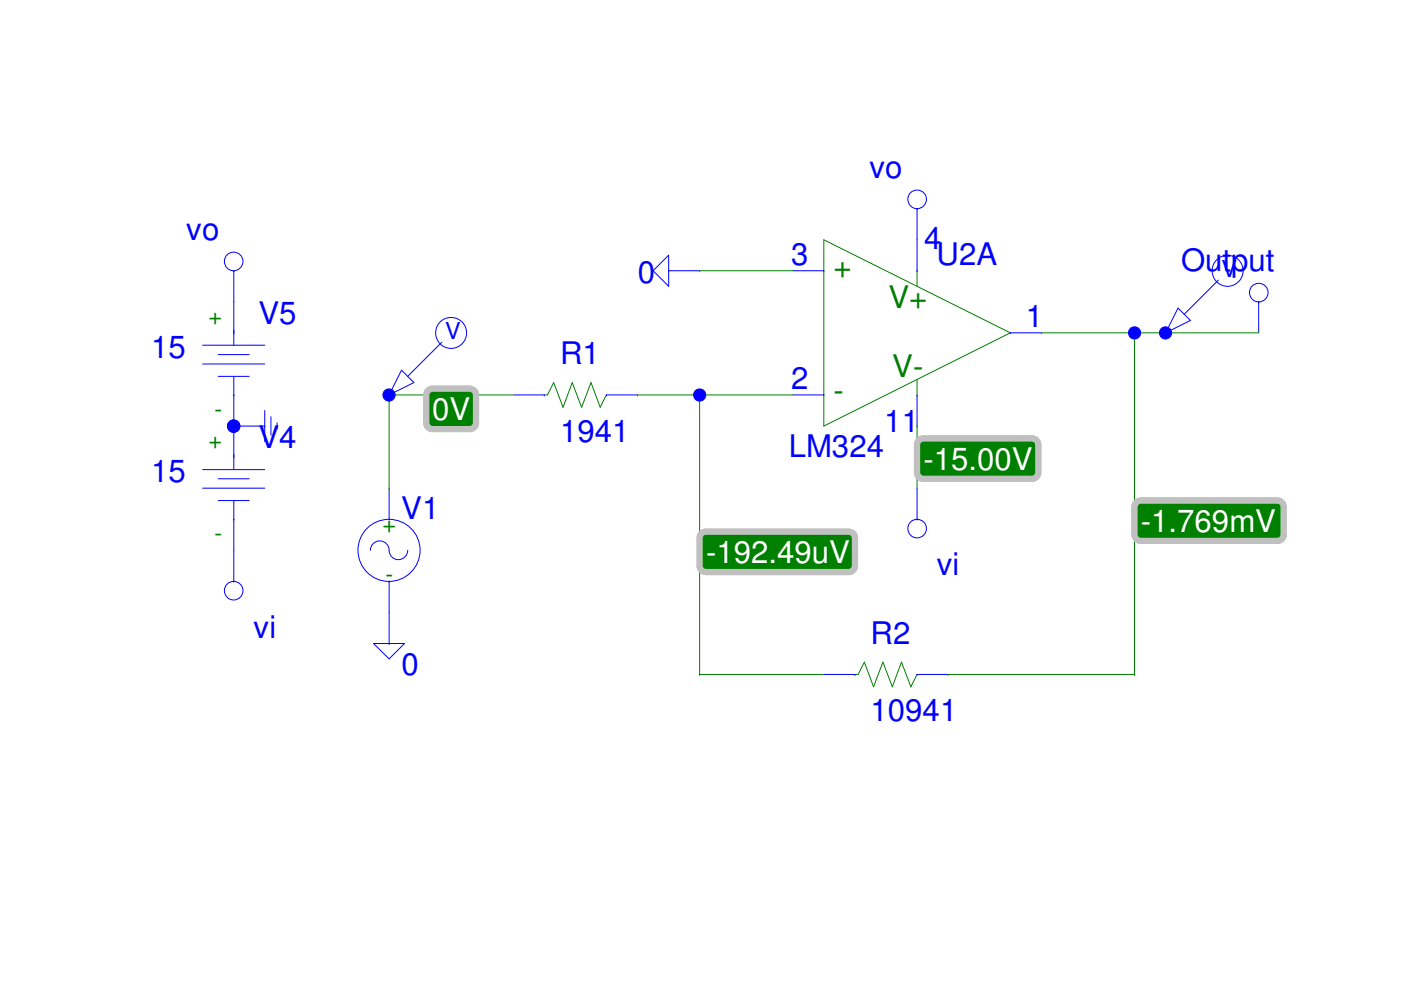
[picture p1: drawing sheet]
<svg xmlns="http://www.w3.org/2000/svg" width="297mm" height="210mm" viewBox="0 0 297 210" stroke-linecap="round" stroke-linejoin="round" font-family="sans-serif">
<g fill="none" stroke="#00f" stroke-width=".21">
<path d="M141.8 57.4h.1M141.8 57.4h6.5M141.8 54.1v6.6l-3.3-3.3zM168.1 57.4h6.6M174.7 57.4h.1M194.4 57.4h.1M194.4 50.8v6.6M43 77.2h13.1M43 73.2h13.1M46.3 75.2h6.5M46.3 79.8h6.5M49.6 70.6h.1"/>
<path d="M49.6 64v9.2M49.6 79.8v19.8M214.2 70.6h.1M214.2 70.6h6.6M43 99.6h13.1M49.6 83.7h.1M49.6 96.9h.1M108.8 83.7h6.6M115.4 83.7h.1M128.6 83.7h.1M128.6 83.7h6.6M168.1 83.7h6.6"/>
<path d="M174.7 83.7h.1M194.4 83.7h.1M194.4 83.7v6.6M43 103.5h13.1M46.3 101.5h6.5M46.3 106.1h6.5M49.6 110.1h.1M49.6 106.1v10.6M78.5 116.7a1.99 1.99 0 0 1 2-2 1.99 1.99 0 0 1 2 2 1.97 1.97 0 0 0 2 2 1.97 1.97 0 0 0 1.9-2M82.5 110.1h.1M82.5 103.5v6.6M79.2 136.4h6.6l-3.3 3.3z"/>
<path d="M82.5 123.2h.1M82.5 136.4h.1M82.5 123.2v13.2M174.7 143h6.6M181.3 143h.1M194.4 143h.1M194.4 143h6.6"/>
<circle cx="266.9" cy="62" r="1.98"/>
<circle cx="82.5" cy="116.7" r="6.6"/>
</g>
<path d="M174.7 50.8l39.5 19.8-39.5 19.7zM194.4 57.4v3.3M115.4 83.7h.7l1.3-2.6 2 5.3 1.9-5.3 2 5.3 2-5.3 2 5.3 1.3-2.7M194.4 80.5v3.2M181.3 143h.6l1.4-2.6 1.9 5.2 2-5.2 2 5.2 1.9-5.2 2 5.2 1.3-2.6" fill="none" stroke="#008000" stroke-width=".21"/>
<g fill="none" stroke="#00f" stroke-width=".21">
<path d="M266.9 64h.1M266.9 64v6.6"/>
<circle cx="194.4" cy="42.3" r="1.98"/>
</g>
<g fill="none" stroke="#00f" stroke-width=".21">
<path d="M194.4 44.2h.1M194.4 44.2v6.6"/>
<circle cx="194.4" cy="112.1" r="1.98"/>
</g>
<g fill="none" stroke="#00f" stroke-width=".21">
<path d="M49.6 90.3h6.5M56.1 90.3h.1M56.1 87v6.6M57.4 88.3v4M58.8 89.7v1.3M194.4 110.1h.1M194.4 103.5v6.6"/>
<circle cx="49.5" cy="55.4" r="1.98"/>
</g>
<g fill="none" stroke="#00f" stroke-width=".21">
<path d="M49.6 57.4h.1M49.6 57.4v6.6"/>
<circle cx="49.5" cy="125.2" r="1.98"/>
</g>
<g fill="none" stroke="#00f" stroke-width=".21">
<path d="M258.3 59.4l-7.2 7.2M85.1 78.5l2.7 2.6-5.3 2.6zM93.7 72.6l-7.3 7.2M249.8 65.3l2.6 2.6-5.3 2.7zM49.6 116.7v6.5M49.6 123.2h.1"/>
<circle cx="260.3" cy="57.4" r="3.3"/>
<circle cx="95.6" cy="70.6" r="3.3"/>
</g>
<path d="M82.5 83.7h.1M82.5 83.7h26.3" fill="none" stroke="#008000" stroke-width=".21"/>
<path d="M90.9 82.7l.8-.3h7.9a1.32 1.32 0 0 1 1.3 1.3v6a1.32 1.32 0 0 1-1.3 1.3h-7.9a1.32 1.32 0 0 1-1.3-1.3v-6v-.4z" fill-rule="evenodd" fill="#008000"/>
<path d="M90.6 83l.7-.5 .4-.1h7.9a1.32 1.32 0 0 1 1.3 1.3v6a1.32 1.32 0 0 1-1.3 1.3h-7.9a1.32 1.32 0 0 1-1.3-1.3v-6z" fill="none" stroke="#c0c0c0" stroke-width="1.3"/>
<path d="M148.3 57.4h.1M148.3 57.4h19.8M82.5 83.7v19.8M135.2 83.7h.1M135.2 83.7h32.9M148.3 83.7h.1M148.3 83.7v59.3M82.5 103.5h.1M148.3 143h.1M148.3 143h26.4" fill="none" stroke="#008000" stroke-width=".21"/>
<path d="M148.9 113l.7-.3h30.4a1.32 1.32 0 0 1 1.3 1.3v6a1.32 1.32 0 0 1-1.3 1.3h-30.4a1.32 1.32 0 0 1-1.3-1.3v-6l.1-.4z" fill-rule="evenodd" fill="#008000"/>
<path d="M148.6 113.3l.6-.5 .4-.1h30.4a1.32 1.32 0 0 1 1.3 1.3v6a1.32 1.32 0 0 1-1.3 1.3h-30.4a1.32 1.32 0 0 1-1.3-1.3v-6z" fill="none" stroke="#c0c0c0" stroke-width="1.3"/>
<path d="M240.5 70.6v72.4M240.5 143h.1" fill="none" stroke="#008000" stroke-width=".21"/>
<path d="M241.1 106.4l.7-.3h29a1.32 1.32 0 0 1 1.4 1.3v6a1.32 1.32 0 0 1-1.4 1.3h-29a1.32 1.32 0 0 1-1.3-1.3v-6l.1-.4z" fill-rule="evenodd" fill="#008000"/>
<path d="M240.8 106.7l.6-.5 .4-.1h29a1.32 1.32 0 0 1 1.4 1.3v6a1.32 1.32 0 0 1-1.4 1.3h-29a1.32 1.32 0 0 1-1.3-1.3v-6z" fill="none" stroke="#c0c0c0" stroke-width="1.3"/>
<path d="M220.8 70.6h.1M220.8 70.6h46.1M240.5 70.6h.1M247.1 70.6h.1M194.4 90.3h.1M194.4 90.3v13.2M201 143h.1M201 143h39.5" fill="none" stroke="#008000" stroke-width=".21"/>
<path d="M194.7 93.5l.6-.5h.4h23.1a1.32 1.32 0 0 1 1.3 1.3v5.9a1.32 1.32 0 0 1-1.3 1.3h-23.1a1.32 1.32 0 0 1-1.3-1.3v-5.9z" fill-rule="evenodd" fill="#008000"/>
<path d="M194.7 93.5l.6-.5h.4h23.1a1.32 1.32 0 0 1 1.3 1.3v5.9a1.32 1.32 0 0 1-1.3 1.3h-23.1a1.32 1.32 0 0 1-1.3-1.3v-5.9z" fill="none" stroke="#c0c0c0" stroke-width="1.3"/>
<circle cx="82.5" cy="83.8" r="1.3" fill="#00f"/>
<circle cx="82.5" cy="83.8" r="1.3" fill="none" stroke="#00f" stroke-width=".21"/>
<circle cx="148.3" cy="83.8" r="1.3" fill="#00f"/>
<circle cx="148.3" cy="83.8" r="1.3" fill="none" stroke="#00f" stroke-width=".21"/>
<circle cx="240.6" cy="70.6" r="1.3" fill="#00f"/>
<circle cx="240.6" cy="70.6" r="1.3" fill="none" stroke="#00f" stroke-width=".21"/>
<circle cx="247.1" cy="70.6" r="1.3" fill="#00f"/>
<circle cx="247.1" cy="70.6" r="1.3" fill="none" stroke="#00f" stroke-width=".21"/>
<circle cx="49.5" cy="90.4" r="1.3" fill="#00f"/>
<circle cx="49.5" cy="90.4" r="1.3" fill="none" stroke="#00f" stroke-width=".21"/>
<circle cx="49.5" cy="90.4" r="1.3" fill="#00f"/>
<circle cx="49.5" cy="90.4" r="1.3" fill="none" stroke="#00f" stroke-width=".21"/>
<circle cx="49.5" cy="90.4" r="1.3" fill="#00f"/>
<circle cx="49.5" cy="90.4" r="1.3" fill="none" stroke="#00f" stroke-width=".21"/>
<path d="M90.9 82.7l.8-.3h7.9a1.32 1.32 0 0 1 1.3 1.3v6a1.32 1.32 0 0 1-1.3 1.3h-7.9a1.32 1.32 0 0 1-1.3-1.3v-6v-.4z" fill-rule="evenodd" fill="#008000"/>
<path d="M90.6 83l.7-.5 .4-.1h7.9a1.32 1.32 0 0 1 1.3 1.3v6a1.32 1.32 0 0 1-1.3 1.3h-7.9a1.32 1.32 0 0 1-1.3-1.3v-6z" fill="none" stroke="#c0c0c0" stroke-width="1.3"/>
<path d="M148.9 113l.7-.3h30.4a1.32 1.32 0 0 1 1.3 1.3v6a1.32 1.32 0 0 1-1.3 1.3h-30.4a1.32 1.32 0 0 1-1.3-1.3v-6l.1-.4z" fill-rule="evenodd" fill="#008000"/>
<path d="M148.6 113.3l.6-.5 .4-.1h30.4a1.32 1.32 0 0 1 1.3 1.3v6a1.32 1.32 0 0 1-1.3 1.3h-30.4a1.32 1.32 0 0 1-1.3-1.3v-6z" fill="none" stroke="#c0c0c0" stroke-width="1.3"/>
<path d="M241.1 106.4l.7-.3h29a1.32 1.32 0 0 1 1.4 1.3v6a1.32 1.32 0 0 1-1.4 1.3h-29a1.32 1.32 0 0 1-1.3-1.3v-6l.1-.4z" fill-rule="evenodd" fill="#008000"/>
<path d="M240.8 106.7l.6-.5 .4-.1h29a1.32 1.32 0 0 1 1.4 1.3v6a1.32 1.32 0 0 1-1.4 1.3h-29a1.32 1.32 0 0 1-1.3-1.3v-6z" fill="none" stroke="#c0c0c0" stroke-width="1.3"/>
<path d="M194.7 93.5l.6-.5h.4h23.1a1.32 1.32 0 0 1 1.3 1.3v5.9a1.32 1.32 0 0 1-1.3 1.3h-23.1a1.32 1.32 0 0 1-1.3-1.3v-5.9z" fill-rule="evenodd" fill="#008000"/>
<path d="M194.7 93.5l.6-.5h.4h23.1a1.32 1.32 0 0 1 1.3 1.3v5.9a1.32 1.32 0 0 1-1.3 1.3h-23.1a1.32 1.32 0 0 1-1.3-1.3v-5.9z" fill="none" stroke="#c0c0c0" stroke-width="1.3"/>
<g font-size="6.6" fill="#00f">
<text x="184.4" y="37.7">vo</text>
<text x="39.5" y="50.8">vo</text>
<text x="195.9" y="52.8">4</text>
<text x="167.7" y="56.1">3</text>
<text x="198.6" y="56.1">U2A</text>
<text x="250.4" y="57.4">Output</text>
<text x="135.2" y="60.1">0</text>
<text x="54.8" y="68.6">V5</text>
<text x="217.5" y="69.3">1</text>
<text x="32" y="75.9">15</text>
<text x="118.7" y="77.2">R1</text>
<text x="167.7" y="82.5">2</text>
<text x="54.8" y="95">V4</text>
<text x="118.7" y="93.6">1941</text>
<text x="187.5" y="91.7">11</text>
<text x="167.2" y="96.9">LM324</text>
<text x="32" y="102.2">15</text>
<text x="85.1" y="110.1">V1</text>
<text x="198.6" y="122">vi</text>
<text x="53.8" y="135.2">vi</text>
<text x="184.6" y="136.5">R2</text>
<text x="85.1" y="143">0</text>
<text x="184.6" y="153">10941</text>
</g>
<g font-size="6.6" fill="#008000">
<text x="176.7" y="58.8">+</text>
<text x="188.4" y="65.4">V+</text>
<text x="189.2" y="79.8">V-</text>
<text x="176.7" y="85.1">-</text>
</g>
<g font-size="6.6" fill="#fff">
<text x="91.6" y="89.1">0V</text>
<text x="195.8" y="99.6">-15.00V</text>
<text x="241.9" y="112.8">-1.769mV</text>
<text x="149.7" y="119.3">-192.49uV</text>
</g>
<g font-size="5" fill="#00f">
<text x="259" y="58.8">V</text>
<text x="94.4" y="71.9">V</text>
</g>
<g font-size="5" fill="#008000">
<text x="44.2" y="68.6">+</text>
<text x="45.5" y="88.4">-</text>
<text x="44.2" y="95">+</text>
<text x="81.1" y="112.8">+</text>
<text x="45.5" y="114.7">-</text>
<text x="81.7" y="123.3">-</text>
</g>
</svg>
